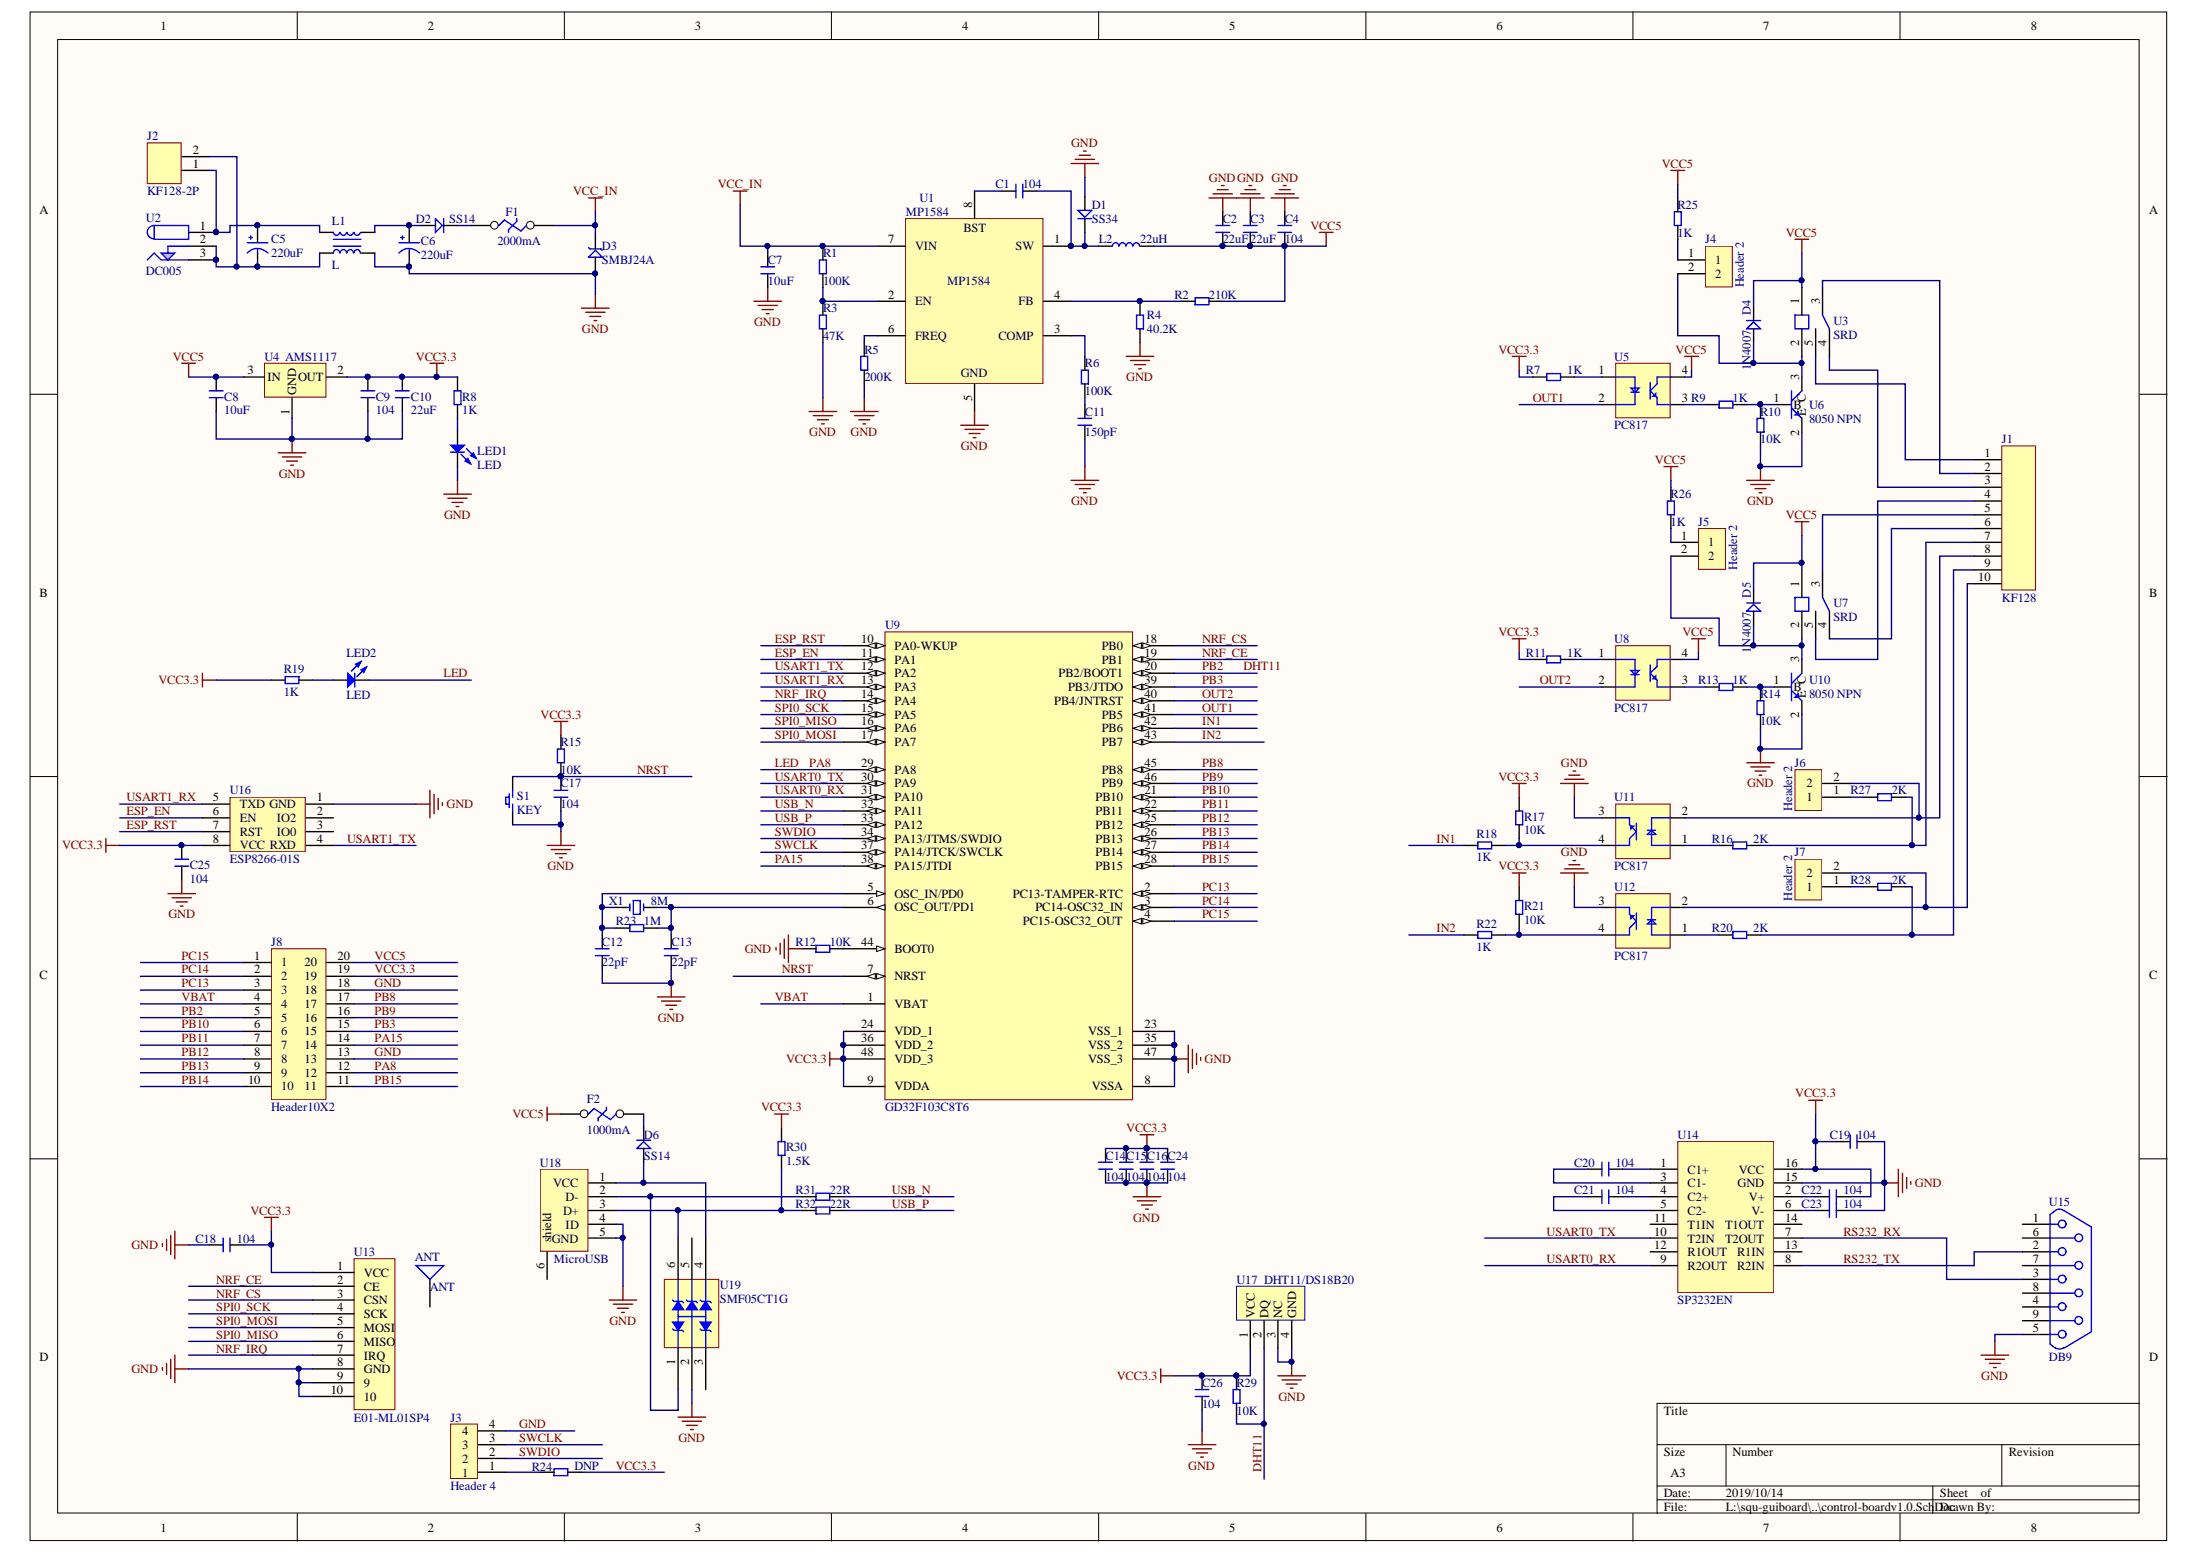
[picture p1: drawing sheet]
# Altium project control-boardv1.0.PrjPcb
1 sheet, 100 parts. Net scope: global (net labels, ports and power ports of the same name join across sheets).
Board file: control-boardv1.0.PcbDoc

## Sheet control-boardv1.0.SchDoc
size A3

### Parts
ANT  ANT  [ANT-SMA-FR]
C1  104  [C 0603]
C2  22uF  [C 0805]
C3  22uF  [C 0805]
C4  104  [C 0603]
C5  220uF  [CS 3.5*8*11.5 - C]
C6  220uF  [CS 3.5*8*11.5 - C]
C7  10uF  [C 0805]
C8  10uF  [C 0805]
C9  104  [C 0603]
C10  22uF  [C 0805]
C11  150pF  [C 0603]
C12  22pF  [C 0603]
C13  22pF  [C 0603]
C14  104  [C 0603]
C15  104  [C 0603]
C16  104  [C 0603]
C17  104  [C 0603]
C18  104  [C 0603]
C19  104  [C 0603]
C20  104  [C 0603]
C21  104  [C 0603]
C22  104  [C 0603]
C23  104  [C 0603]
C24  104  [C 0603]
C25  104  [C 0603]
C26  104  [C 0603]
D1  SS34  [SMA]
D2  SS14  [SMA]
D3  SMBJ24A  [SMA]
D4  1N4007  [LL34]
D5  1N4007  [LL34]
D6  SS14  [SMA]
F1  2000mA  [F 1206]
F2  1000mA  [F 1206]
J1  KF128  [KF128-5.08-10P]
J2  KF128-2P  [KF128-5.08-2P]
J3  Header 4  [XH2.54-LI-4P]
J4  Header 2  [XH2.54-LI-2P]
J5  Header 2  [XH2.54-LI-2P]
J6  Header 2  [XH2.54-LI-2P]
J7  Header 2  [XH2.54-LI-2P]
J8  Header10X2  [HDR2.54-LI-2x10P]
L1  L  [L UU9.8]
L2  22uH  [L CDRH74]
LED1  LED  [LED 3MM]
LED2  LED  [LED 3MM]
R1  100K  [R 0603]
R2  210K  [R 0603]
R3  47K  [R 0603]
R4  40.2K  [R 0603]
R5  200K  [R 0603]
R6  100K  [R 0603]
R7  1K  [R 0603]
R8  1K  [R 0603]
R9  1K  [R 0603]
R10  10K  [R 0603]
R11  1K  [R 0603]
R12  10K  [R 0603]
R13  1K  [R 0603]
R14  10K  [R 0603]
R15  10K  [R 0603]
R16  2K  [R 0603]
R17  10K  [R 0603]
R18  1K  [R 0603]
R19  1K  [R 0603]
R20  2K  [R 0603]
R21  10K  [R 0603]
R22  1K  [R 0603]
R23  1M  [R 0603]
R24  DNP  [R 0603]
R25  1K  [R 0603]
R26  1K  [R 0603]
R27  2K  [R 0603]
R28  2K  [R 0603]
R29  10K  [R 0603]
R30  1.5K  [R 0603]
R31  22R  [R 0603]
R32  22R  [R 0603]
S1  KEY  [KEY SMD-3*6*2.5]
U1  MP1584  [MP1584 SOP8]
U2  DC005  [DC005]
U3  SRD  [SRD-C]
U4  AMS1117  [SOT223]
U5  PC817  [DIP4]
U6  8050 NPN  [SOT23-3]
U7  SRD  [SRD-C]
U8  PC817  [DIP4]
U9  GD32F103C8T6  [LQFP48]
U10  8050 NPN  [SOT23-3]
U11  PC817  [DIP4]
U12  PC817  [DIP4]
U13  E01-ML01SP4  [E01-ML01SP4]
U14  SP3232EN  [TSSOP16]
U15  DB9  [DB9-MALE]
U16  ESP8266-01S  [ESP8266-01S]
U17  DHT11/DS18B20  [DHT11]
U18  MicroUSB  [USB MICROUSB-L]
U19  SMF05CT1G  [LC-SC-70-6(SOT-363)]
X1  8M  [XTAL-HC49S]

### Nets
GND: C2.2 C3.2 C4.2 C6.2(-) C7.1 C8.1 C9.1 C10.1 C11.1 C12.1 C13.1 C14.1 C15.1 C16.1 C17.1 C18.2 C19.1 C23.2 C24.1 C25.2 C26.2 D1.1 D3.1 J3.4 J8.13 J8.18 L1.3 LED1.2(K) R3.1 R4.1 R5.1 R10.1 R12.1 R14.1 S1.1 U1.5(GND) U4.1(GND) U6.2(E) U9.8(VSSA) U9.23(VSS_1) U9.35(VSS_2) U9.47(VSS_3) U10.2(E) U11.3 U12.3 U13.8(GND) U13.9 U13.10 U14.15(GND) U15.5 U16.1(GND) U17.3(NC) U17.4(GND) U18.4(ID) U18.5(GND) U19.2
VCC3.3: C9.2 C10.2 C14.2 C15.2 C16.2 C18.1 C19.2 C22.2 C24.2 C25.1 C26.1 J8.19 R7.1 R8.2 R11.1 R15.2 R17.2 R19.2 R21.2 R24.2 R29.2 R30.2 U4.2(OUT) U9.9(VDDA) U9.24(VDD_1) U9.36(VDD_2) U9.48(VDD_3) U13.1(VCC) U14.16(VCC) U16.8(VCC) U17.1(VCC)
VCC5: C2.1 C3.1 C4.1 C8.2 D4.2 D5.2 F2.2 J8.20 L2.1 R2.2 R25.2 R26.2 U3.1 U4.3(IN) U5.4 U7.1 U8.4
VCC_IN: C7.2 D3.2 F1.2 R1.2 U1.7(VIN)
DHT11: J8.5 R29.1 U9.20(PB2/BOOT1) U17.2(DQ)  [also labelled PB2]
ESP_EN: U9.11(PA1) U16.6(EN)
ESP_RST: U9.10(PA0-WKUP) U16.7(RST)
IN1: R18.1 U9.42(PB6)
IN2: R22.1 U9.43(PB7)
LED: J8.12 LED2.2(K) U9.29(PA8)  [also labelled PA8]
NRF_CE: U9.19(PB1) U13.2(CE)
NRF_CS: U9.18(PB0) U13.3(CSN)
NRF_IRQ: U9.14(PA4) U13.7(IRQ)
NRST: C17.2 R15.1 S1.2 U9.7(NRST)
OUT1: U5.2 U9.41(PB5)
OUT2: U8.2 U9.40(PB4/JNTRST)
PA15: J8.14 U9.38(PA15/JTDI)
PB3: J8.15 U9.39(PB3/JTDO)
PB8: J8.17 U9.45(PB8)
PB9: J8.16 U9.46(PB9)
PB10: J8.6 U9.21(PB10)
PB11: J8.7 U9.22(PB11)
PB12: J8.8 U9.25(PB12)
PB13: J8.9 U9.26(PB13)
PB14: J8.10 U9.27(PB14)
PB15: J8.11 U9.28(PB15)
PC13: J8.3 U9.2(PC13-TAMPER-RTC)
PC14: J8.2 U9.3(PC14-OSC32_IN)
PC15: J8.1 U9.4(PC15-OSC32_OUT)
RS232_RX: U14.7(T2OUT) U15.3
RS232_TX: U14.8(R2IN) U15.2
SPI0_MISO: U9.16(PA6) U13.6(MISO)
SPI0_MOSI: U9.17(PA7) U13.5(MOSI)
SPI0_SCK: U9.15(PA5) U13.4(SCK)
SWCLK: J3.3 U9.37(PA14/JTCK/SWCLK)
SWDIO: J3.2 U9.34(PA13/JTMS/SWDIO)
USART0_RX: U9.31(PA10) U14.9(R2OUT)
USART0_TX: U9.30(PA9) U14.10(T2IN)
USART1_RX: U9.13(PA3) U16.5(TXD)
USART1_TX: U9.12(PA2) U16.4(RXD)
USB_N: R31.2 U9.32(PA11)
USB_P: R32.2 U9.33(PA12)
VBAT: J8.4 U9.1(VBAT)
NetC1_1: C1.1 D1.2 L2.2 U1.1(SW)
NetC1_2: C1.2 U1.8(BST)
NetC5_1: C5.1(+) J2.1 L1.1 U2.1
NetC5_2: C5.2(-) J2.2 L1.4 U2.2 U2.3
NetC6_1: C6.1(+) D2.1 L1.2
NetC11_2: C11.2 R6.1
NetC12_2: C12.2 R23.2 U9.5(OSC_IN/PD0) X1.1
NetC13_2: C13.2 R23.1 U9.6(OSC_OUT/PD1) X1.2
NetC20_1: C20.1 U14.3(C1-)
NetC20_2: C20.2 U14.1(C1+)
NetC21_1: C21.1 U14.5(C2-)
NetC21_2: C21.2 U14.4(C2+)
NetC22_1: C22.1 U14.2(V+)
NetC23_1: C23.1 U14.6(V-)
NetD2_2: D2.2 F1.1
NetD4_1: D4.1 J4.2 U3.2 U6.3(C)
NetD5_1: D5.1 J5.2 U7.2 U10.3(C)
NetD6_1: D6.1 U18.1(VCC) U19.4
NetD6_2: D6.2 F2.1
NetJ1_1: J1.1 U3.5
NetJ1_2: J1.2 U3.3
NetJ1_3: J1.3 U3.4
NetJ1_4: J1.4 U7.5
NetJ1_5: J1.5 U7.3
NetJ1_6: J1.6 U7.4
NetJ1_7: J1.7 R16.2 R27.2
NetJ1_8: J1.8 J6.2 U11.2
NetJ1_9: J1.9 R20.2 R28.2
NetJ1_10: J1.10 J7.2 U12.2
NetJ3_1: J3.1 R24.1
NetJ4_1: J4.1 R25.1
NetJ5_1: J5.1 R26.1
NetJ6_1: J6.1 R27.1
NetJ7_1: J7.1 R28.1
NetLED1_1: LED1.1(A) R8.1
NetLED2_1: LED2.1(A) R19.1
NetR1_1: R1.1 R3.2 U1.2(EN)
NetR2_1: R2.1 R4.2 U1.4(FB)
NetR5_2: R5.2 U1.6(FREQ)
NetR6_2: R6.2 U1.3(COMP)
NetR7_2: R7.2 U5.1
NetR9_1: R9.1 U5.3
NetR9_2: R9.2 R10.2 U6.1(B)
NetR11_2: R11.2 U8.1
NetR12_2: R12.2 U9.44(BOOT0)
NetR13_1: R13.1 U8.3
NetR13_2: R13.2 R14.2 U10.1(B)
NetR16_1: R16.1 U11.1
NetR17_1: R17.1 R18.2 U11.4
NetR20_1: R20.1 U12.1
NetR21_1: R21.1 R22.2 U12.4
NetR30_1: R30.1 R32.1 U18.3(D+) U19.6
NetR31_1: R31.1 U18.2(D-) U19.1

Not connected (* = marked no-connect by the designer): ANT 1; U14 11(T1IN) 12(R1OUT) 13(R1IN) 14(T1OUT); U15 1 4 6 7 8 9; U16 2(IO2)* 3(IO0)*; U18 6(shield)*; U19 3 5

### Layout directives
differential pair: USB_N, USB_P
